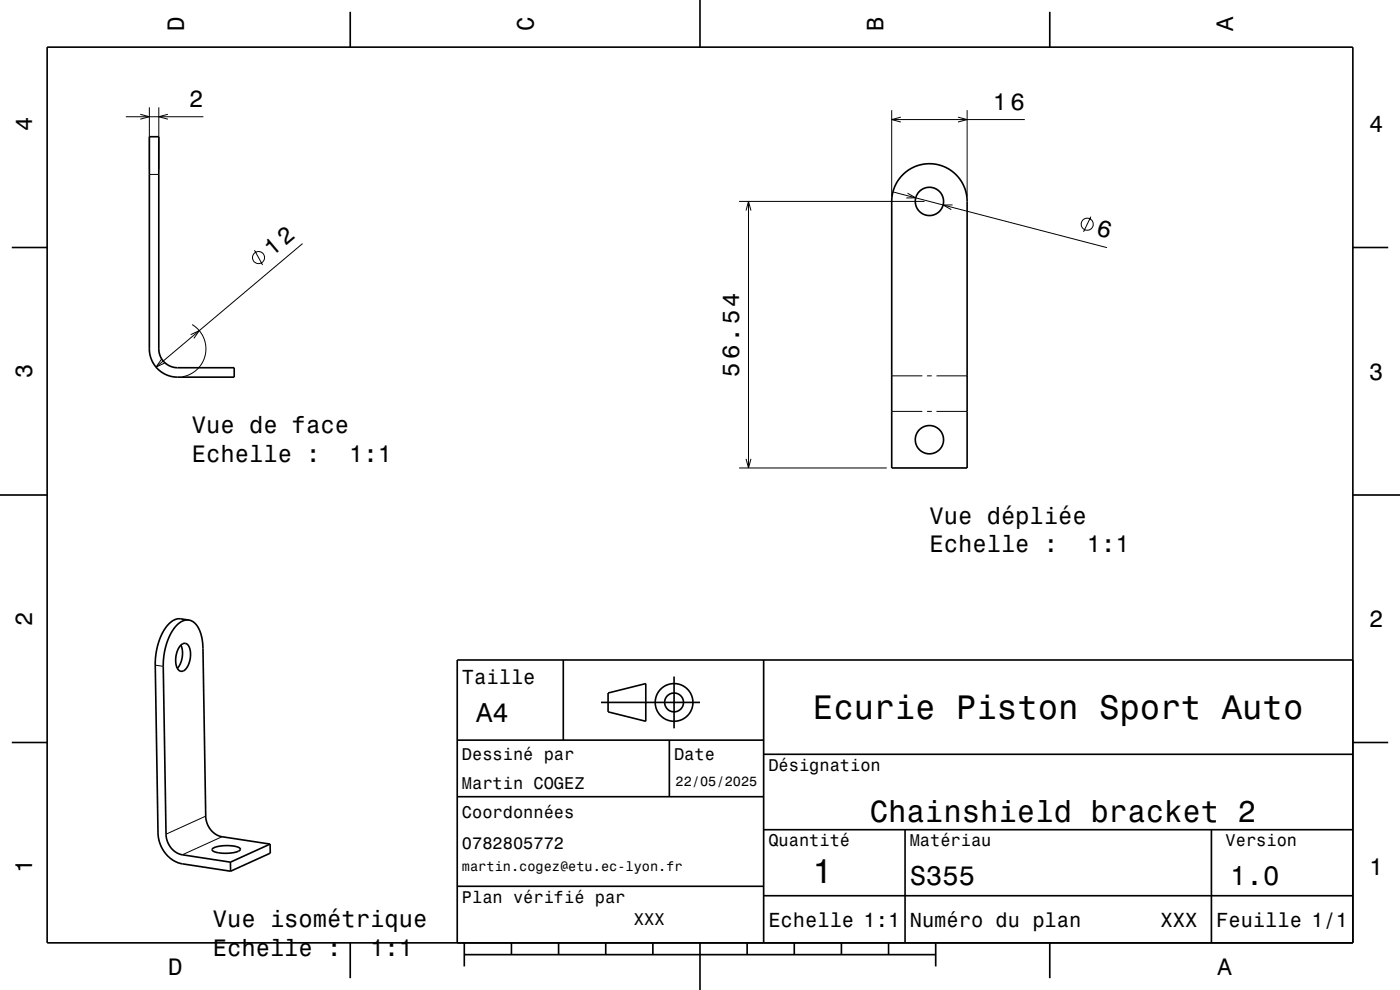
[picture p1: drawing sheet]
<svg xmlns="http://www.w3.org/2000/svg" width="297mm" height="210mm" viewBox="0 0 297 210" stroke-linecap="round" stroke-linejoin="round" font-family="sans-serif">
<g fill="none" stroke="#000" stroke-width=".21">
<path d="M26.7 24.8h16.4M29.8 24.2l1.9 .6-1.9 .5M31.7 22.8v13.2M31.7 37h2M33.7 22.8v13.2M35.6 24.2l-1.9 .6 1.9 .5M189.2 23.4v18.3M189.2 25.4h28.2M191.1 24.8l-1.9 .6 1.9 .5M203.2 24.8l2 .6-2 .5M205.2 23.4v18.3M54 53.1l1.7 3.1"/>
<path d="M64.2 51.7l-31.1 26.2M156.8 42.7h39.3M158.3 44.7l.5-2 .5 2M158.8 42.7v56.6M189.4 40.7l45.4 11.8M192.5 41l1.8 1h-2M202.1 43.5h-2l1.7 1M231.4 46l-1.5 3.2M34.2 76.2l-1.1 1.7 1.8-.9M40.5 71l1.8-.9-1.2 1.7M40.8 68.8a6 6 0 0 1 2.8 6.3 6 6 0 0 1-4.9 4.8M189.2 79.7h6.5"/>
<path d="M196.7 79.7h1M198.7 79.7h6.5M156.8 99.3h31.3M158.3 97.3l.5 2 .5-2M189.2 87.3h6.5M196.7 87.3h1M198.7 87.3h6.5M32.9 141.1l1.7 .3M43.6 173.1l-8.4 3.8M47.1 177.5l-8.4 3.8"/>
<circle cx="54.8" cy="54.6" r="1.28"/>
<circle cx="230.6" cy="47.6" r="1.28"/>
</g>
<g fill="none" stroke="#000" stroke-width=".35">
<path d="M10 10h277v190h-277zM74.3 2.5v7.5M148.5 0v10M222.7 2.5v7.5M31.7 29h2v45a4 4 0 0 0 4 4h12v2h-12a6 6 0 0 1-6-6zM191.4 37.2a8 8 0 0 1 8.8-1.9 8 8 0 0 1 5 7.4v56.6h-16v-56.6a8 8 0 0 1 2.2-5.5zM2.5 52.5h7.5M287 52.5h7.5M0 105h10M287 105h10M38.3 136.9a1.08 1.08 0 0 1 1.2-.4 1.08 1.08 0 0 1 .8 1.1 4.5 4.5 0 0 1-1.4 4.7l-.1 .1a1.44 1.44 0 0 1-1.5-1.7 5.1 5.1 0 0 1 1-3.8zM38.4 136.9a4.9 4.9 0 0 1-.8 4.9"/>
<path d="M40.1 131.5a4.2 4.2 0 0 0-3.8 2.8l-1.2 3-.5 3.4 .6 36.2a4.5 4.5 0 0 0 3.5 4.4l10.2 1.6M40.1 131.5a4.1 4.1 0 0 1 2.7 3.7l.3 2.3 .5 35.6a4.5 4.5 0 0 0 3.5 4.4l10.2 1.6M40.1 131.5l-1.7-.2a4.2 4.2 0 0 0-3.8 2.7l-1.2 3-.5 3.5 .6 36.2a6.7 6.7 0 0 0 5.2 6.5l10.2 1.6M119.5 140v17M162 140v60M287 140h-190v60M2.5 157.5h7.5M97 157h65M127.5 149h21M129 147l8-2v8l-8-2zM142 157v12M143 143.5v11"/>
<path d="M287 157.5h7.5M45.1 180a7.4 7.4 0 0 1 5.8-.1l.1 .2a3 3 0 0 1-2.7 .9 4.5 4.5 0 0 1-3.3-.7zM57.3 179.1v1.9l-8.4 3.8M57.3 179.1l-8.4 3.8M97 169h65M162 176h125M162 160h125M192 176v24M257 176v24M48.9 182.9v1.9M97 188h65M162 190h125"/>
<path d="M74.3 200v7.5M98.5 202.5h100M98.5 200v5M108.5 200v2.5M118.5 200v2.5M128.5 200v2.5M138.5 200v2.5M148.5 200v10M158.5 200v2.5M168.5 200v2.5M178.5 200v2.5M188.5 200v2.5"/>
<path d="M198.5 200v5M222.7 200v7.5"/>
<circle cx="197.2" cy="42.7" r="3"/>
<circle cx="197.2" cy="93.3" r="3"/>
<circle cx="143" cy="149" r="2"/>
<circle cx="143" cy="149" r="4"/>
</g>
<g font-size="7.2">
<text x="172.5" y="152.6">Ecurie Piston Sport Auto</text>
<text x="172.3" y="187.3">1</text>
</g>
<text font-size="6.5" x="184.5" y="174.5">Chainshield bracket 2</text>
<g font-size="5.8">
<text x="101" y="153.1">A4</text>
<text x="193" y="187.6">S355</text>
<text x="261" y="187.6">1.0</text>
</g>
<text font-size="5.1" x="232.4" y="49.8" transform="rotate(14 232.4 49.8)">6</text>
<g font-size="5">
<text x="39" y="6.5" transform="rotate(-90 39 6.5)">D</text>
<text x="113.2" y="6.5" transform="rotate(-90 113.2 6.5)">C</text>
<text x="187.4" y="6.5" transform="rotate(-90 187.4 6.5)">B</text>
<text x="261.6" y="6.5" transform="rotate(-90 261.6 6.5)">A</text>
<text x="40.1" y="22.8">2</text>
<text x="210.6" y="23.4">16</text>
<text x="6.8" y="27.8" transform="rotate(-90 6.8 27.8)">4</text>
<text x="290.5" y="28.1">4</text>
<text x="57.7" y="54.5" transform="rotate(-40 57.7 54.5)">12</text>
<text x="6.8" y="80.3" transform="rotate(-90 6.8 80.3)">3</text>
<text x="156.8" y="80" transform="rotate(-90 156.8 80)">56.54</text>
<text x="290.5" y="80.6">3</text>
<text x="40.7" y="91.9">Vue de face</text>
<text x="40.7" y="97.9">Echelle :</text>
<text x="74.1" y="97.9">1:1</text>
<text x="197.2" y="111.1">Vue dépliée</text>
<text x="197.2" y="117.2">Echelle :</text>
<text x="230.6" y="117.2">1:1</text>
<text x="6.8" y="132.8" transform="rotate(-90 6.8 132.8)">2</text>
<text x="290.5" y="133.1">2</text>
<text x="6.8" y="185.3" transform="rotate(-90 6.8 185.3)">1</text>
<text x="290.5" y="185.6">1</text>
<text x="45.1" y="196.7">Vue isométrique</text>
<text x="45.1" y="202.7">Echelle :</text>
<text x="78.5" y="202.7">1:1</text>
<text x="35.7" y="206.8">D</text>
<text x="258.3" y="206.8">A</text>
</g>
<g font-size="4.3">
<text x="98" y="145.2">Taille</text>
<text x="163" y="196.6">Echelle 1:1</text>
<text x="193" y="196.6">Numéro du plan</text>
<text x="246.2" y="196.6">XXX</text>
<text x="258" y="196.6">Feuille 1/1</text>
</g>
<g font-size="3.6">
<text x="98" y="161.3">Dessiné par</text>
<text x="143" y="161.3">Date</text>
<text x="98" y="167.5">Martin COGEZ</text>
<text x="163" y="163.5">Désignation</text>
<text x="98" y="173.5">Coordonnées</text>
<text x="163" y="179.5">Quantité</text>
<text x="193" y="179.5">Matériau</text>
<text x="260" y="179.5">Version</text>
<text x="98" y="180.2">0782805772</text>
<text x="98" y="191.5">Plan vérifié par</text>
<text x="134.5" y="196.3">XXX</text>
</g>
<g font-size="2.9">
<text x="143.3" y="166.8">22/05/2025</text>
<text x="98" y="184.8">martin.cogez@etu.ec-lyon.fr</text>
</g>
</svg>
